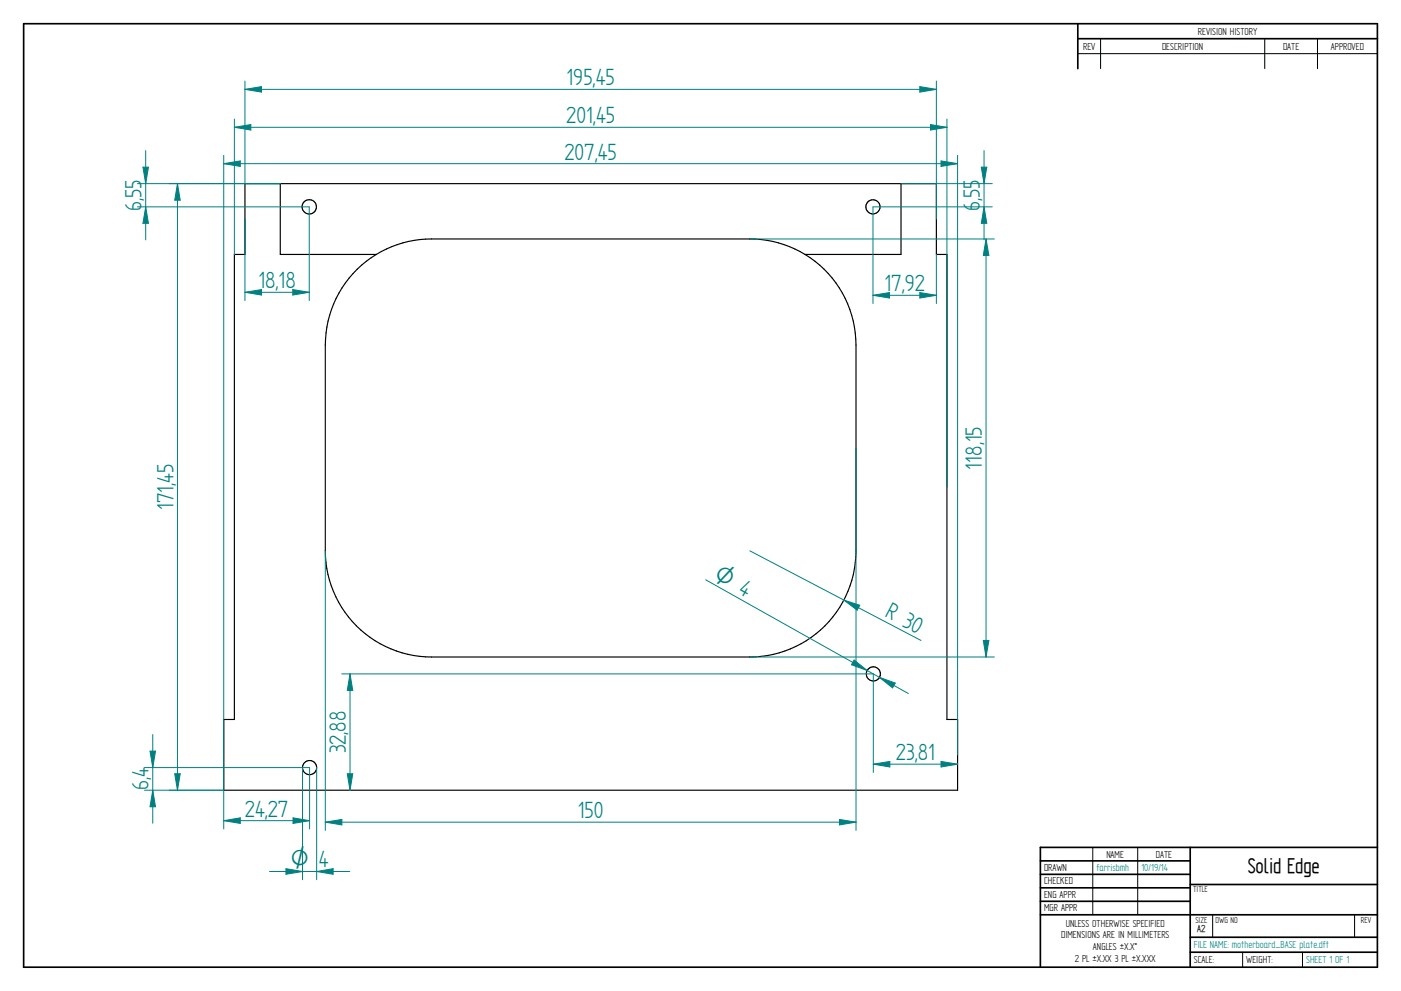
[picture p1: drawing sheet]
<svg xmlns="http://www.w3.org/2000/svg" width="594mm" height="420mm" viewBox="0 0 594 420" stroke-linecap="round" stroke-linejoin="round" font-family="sans-serif">
<g fill="none" stroke="#000" stroke-width=".71">
<path d="M10 10.1h574.1v400h-574.1zM457 10.1v19M457 16.4h127.1M504.7 359.3v50.8M584.1 359.3h-142.9v50.8M441.2 365h63.5M441.2 370.7h63.5M441.2 376.4h63.5M504.7 375h79.4M441.2 382.1h63.5M441.2 387.8h142.9M504.7 397.4h79.4"/>
<path d="M504.7 403.7h79.4"/>
</g>
<path d="M466.7 16.4v12.7M536.3 16.4v12.7M558.7 16.4v12.7M457 22.8h127.1M463.4 359.3v28.5M482.4 359.3v28.5M514.2 387.9v9.5M574.4 387.9v9.5M526.9 403.7v6.4M552.3 403.7v6.4" fill="none" stroke="#000" stroke-width=".42"/>
<g fill="none" stroke="#000" stroke-width=".49">
<path d="M103.9 77.9h293.2v30h4.4v197.1h4.6v30h-311.2v-30h4.5v-197.1h4.5zM118.9 77.9v30h40.7M382.1 77.9v30h-40.7M159.6 107.9a44.7 44.7 0 0 1 23.4-6.6h135a44.7 44.7 0 0 1 23.4 6.6M159.6 107.9a45 45 0 0 0-21.7 38.4v87.2a45 45 0 0 0 45.1 45.1h135a45 45 0 0 0 45-45.1v-87.2a45 45 0 0 0-21.6-38.4"/>
<circle cx="131.1" cy="87.7" r="3"/>
<circle cx="370.2" cy="87.7" r="3"/>
<circle cx="370.3" cy="285.7" r="2.99"/>
<circle cx="131.3" cy="325.4" r="3"/>
</g>
<path d="M94.9 69.4l7-1.2v2.4z" fill="none" stroke="#008080" stroke-width=".42"/>
<path d="M94.9 69.4l7-1.2v2.4z" fill="#008080"/>
<path d="M399 68.2l7.1 1.2-7.1 1.2z" fill="none" stroke="#008080" stroke-width=".42"/>
<path d="M399 68.2l7.1 1.2-7.1 1.2z" fill="#008080"/>
<path d="M99.4 54l7-1.2v2.3zM94.9 65.9v269.1M94.9 69.4h311.2M406.1 65.9v254.1" fill="none" stroke="#008080" stroke-width=".42"/>
<path d="M99.4 54l7-1.2v2.3z" fill="#008080"/>
<path d="M394.6 52.8l6.9 1.2-6.9 1.1z" fill="none" stroke="#008080" stroke-width=".42"/>
<path d="M394.6 52.8l6.9 1.2-6.9 1.1z" fill="#008080"/>
<path d="M103.9 37.9l7-1.2v2.4zM99.4 50.5v57.4M99.4 54h302.1M401.5 50.5v155.9" fill="none" stroke="#008080" stroke-width=".42"/>
<path d="M103.9 37.9l7-1.2v2.4z" fill="#008080"/>
<path d="M390 36.7l7.1 1.2-7.1 1.2z" fill="none" stroke="#008080" stroke-width=".42"/>
<path d="M390 36.7l7.1 1.2-7.1 1.2z" fill="#008080"/>
<path d="M103.9 34.4v43.5M103.9 37.9h293.2M397.1 34.4v58.5M75.3 77.9l1.1 7h-2.3z" fill="none" stroke="#008080" stroke-width=".42"/>
<path d="M75.3 77.9l1.1 7h-2.3z" fill="#008080"/>
<path d="M74.1 328h2.3l-1.1 7z" fill="none" stroke="#008080" stroke-width=".42"/>
<path d="M74.1 328h2.3l-1.1 7z" fill="#008080"/>
<path d="M71.8 77.9h47.1M75.3 77.9v257.1M71.8 335h23.1M121.3 368.3l7 1.2-7 1.2z" fill="none" stroke="#008080" stroke-width=".42"/>
<path d="M121.3 368.3l7 1.2-7 1.2z" fill="#008080"/>
<path d="M134.3 369.5l7-1.2v2.4z" fill="none" stroke="#008080" stroke-width=".42"/>
<path d="M134.3 369.5l7-1.2v2.4z" fill="#008080"/>
<path d="M128.3 325.4v47.6M134.3 325.4v47.6M124.3 346.7l7 1.2-7 1.2zM114.3 369.5h34" fill="none" stroke="#008080" stroke-width=".42"/>
<path d="M124.3 346.7l7 1.2-7 1.2z" fill="#008080"/>
<path d="M94.9 347.9l7-1.2v2.4z" fill="none" stroke="#008080" stroke-width=".42"/>
<path d="M94.9 347.9l7-1.2v2.4z" fill="#008080"/>
<path d="M63.6 318.5h2.3l-1.1 6.9zM94.9 335v16.4M131.3 325.4v26M94.9 347.9h36.4" fill="none" stroke="#008080" stroke-width=".42"/>
<path d="M63.6 318.5h2.3l-1.1 6.9z" fill="#008080"/>
<path d="M64.8 335l1.1 7.1h-2.3z" fill="none" stroke="#008080" stroke-width=".42"/>
<path d="M64.8 335l1.1 7.1h-2.3z" fill="#008080"/>
<path d="M148.4 285.7l1.2 7h-2.3zM64.8 311.4v37.6M61.2 325.4h70.1M61.2 335h33.7" fill="none" stroke="#008080" stroke-width=".42"/>
<path d="M148.4 285.7l1.2 7h-2.3z" fill="#008080"/>
<path d="M147.3 328h2.3l-1.2 7z" fill="none" stroke="#008080" stroke-width=".42"/>
<path d="M147.3 328h2.3l-1.2 7z" fill="#008080"/>
<path d="M144.9 285.7h225.4M148.4 285.7v49.3M370.3 324l7-1.2v2.4z" fill="none" stroke="#008080" stroke-width=".42"/>
<path d="M370.3 324l7-1.2v2.4z" fill="#008080"/>
<path d="M399 322.8l7.1 1.2-7.1 1.2z" fill="none" stroke="#008080" stroke-width=".42"/>
<path d="M399 322.8l7.1 1.2-7.1 1.2z" fill="#008080"/>
<path d="M370.2 125.2l7-1.2v2.4zM370.3 285.7v41.8M370.3 324h35.8" fill="none" stroke="#008080" stroke-width=".42"/>
<path d="M370.2 125.2l7-1.2v2.4z" fill="#008080"/>
<path d="M390 124l7.1 1.2-7.1 1.2z" fill="none" stroke="#008080" stroke-width=".42"/>
<path d="M390 124l7.1 1.2-7.1 1.2z" fill="#008080"/>
<path d="M370.2 87.7v41M417.3 87.7l1.1 7h-2.3zM397.1 107.9v20.8M370.2 125.2h26.9" fill="none" stroke="#008080" stroke-width=".42"/>
<path d="M417.3 87.7l1.1 7h-2.3z" fill="#008080"/>
<path d="M416.1 70.9h2.3l-1.1 7z" fill="none" stroke="#008080" stroke-width=".42"/>
<path d="M416.1 70.9h2.3l-1.1 7z" fill="#008080"/>
<path d="M382.1 77.9h38.7M417.3 63.9v37.8M61.8 87.7l1.1 7h-2.3zM370.2 87.7h50.6" fill="none" stroke="#008080" stroke-width=".42"/>
<path d="M61.8 87.7l1.1 7h-2.3z" fill="#008080"/>
<path d="M60.6 70.9h2.3l-1.1 7z" fill="none" stroke="#008080" stroke-width=".42"/>
<path d="M60.6 70.9h2.3l-1.1 7z" fill="#008080"/>
<path d="M58.3 77.9h60.6M61.8 63.9v37.8M58.3 87.7h72.8M124.2 122.8l6.9 1.1-6.9 1.2z" fill="none" stroke="#008080" stroke-width=".42"/>
<path d="M124.2 122.8l6.9 1.1-6.9 1.2z" fill="#008080"/>
<path d="M103.9 123.9l7-1.1v2.3z" fill="none" stroke="#008080" stroke-width=".42"/>
<path d="M103.9 123.9l7-1.1v2.3z" fill="#008080"/>
<path d="M103.9 92.9v34.6M131.1 87.7v39.8M103.9 123.9h27.2M137.9 348.6l7.1-1.2v2.3z" fill="none" stroke="#008080" stroke-width=".42"/>
<path d="M137.9 348.6l7.1-1.2v2.3z" fill="#008080"/>
<path d="M356 347.4l7 1.2-7 1.1z" fill="none" stroke="#008080" stroke-width=".42"/>
<path d="M356 347.4l7 1.2-7 1.1z" fill="#008080"/>
<path d="M418.1 101.3l1.2 7h-2.3zM363 189.9v162.2M137.9 233.5v118.6M137.9 348.6h225.1" fill="none" stroke="#008080" stroke-width=".42"/>
<path d="M418.1 101.3l1.2 7h-2.3z" fill="#008080"/>
<path d="M417 271.5h2.3l-1.2 7.1z" fill="none" stroke="#008080" stroke-width=".42"/>
<path d="M417 271.5h2.3l-1.2 7.1z" fill="#008080"/>
<path d="M318 101.3h103.6M418.1 101.3v177.3M357.8 254.4l6.8 2.2-1.1 2.1zM318 278.6h103.6" fill="none" stroke="#008080" stroke-width=".42"/>
<path d="M357.8 254.4l6.8 2.2-1.1 2.1z" fill="#008080"/>
<path d="M318 233.5l72.5 38M372.9 287.2l6.7 2.4-1.1 2z" fill="none" stroke="#008080" stroke-width=".42"/>
<path d="M372.9 287.2l6.7 2.4-1.1 2z" fill="#008080"/>
<path d="M362.2 279.8l5.5 4.5-6.7-2.5z" fill="none" stroke="#008080" stroke-width=".42"/>
<path d="M362.2 279.8l5.5 4.5-6.7-2.5z" fill="#008080"/>
<path d="M299.2 245.8l86 48.2" fill="none" stroke="#008080" stroke-width=".42"/>
<g font-size="11.3" fill="#008080">
<text x="240.2" y="36.1">195,45</text>
<text x="240.1" y="52.2">201,45</text>
<text x="239.3" y="67.6">207,45</text>
<text x="60.1" y="89.5" transform="rotate(-90 60.1 89.5)">6,55</text>
<text x="415.5" y="89.5" transform="rotate(-90 415.5 89.5)">6,55</text>
<text x="109.5" y="122.2">18,18</text>
<text x="375" y="123.4">17,92</text>
<text x="416.4" y="199.1" transform="rotate(-90 416.4 199.1)">118,15</text>
<text x="73.5" y="216.3" transform="rotate(-90 73.5 216.3)">171,45</text>
<text x="374.9" y="261.4" transform="rotate(28 374.9 261.4)">R 30</text>
<text x="146.7" y="319.4" transform="rotate(-90 146.7 319.4)">32,88</text>
<text x="379.9" y="322.3">23,81</text>
<text x="63" y="335.1" transform="rotate(-90 63 335.1)">6,4</text>
<text x="103.8" y="346.2">24,27</text>
<text x="245" y="346.8">150</text>
<text x="135.2" y="367.7">4</text>
</g>
<g font-size="10.8" fill="#008080">
<text x="302.2" y="245.5" transform="rotate(29 302.2 245.5)">O 4</text>
<text x="123.2" y="367.7">O</text>
</g>
<text font-size="10.1" x="529.1" y="370.2">Solid Edge</text>
<g font-size="4.9">
<text x="507.9" y="14.7">REVISION HISTORY</text>
<text x="459.3" y="21">REV</text>
<text x="492.7" y="21">DESCRIPTION</text>
<text x="544.1" y="21">DATE</text>
<text x="564.4" y="21">APPROVED</text>
<text x="469.1" y="363.6">NAME</text>
<text x="490.1" y="363.6">DATE</text>
<text x="442.7" y="369.3">DRAWN</text>
<text x="442.7" y="375">CHECKED</text>
<text x="442.7" y="380.7">ENG APPR</text>
<text x="442.7" y="386.4">MGR APPR</text>
<text x="452" y="392.9">UNLESS OTHERWISE SPECIFIED</text>
<text x="450" y="397.9">DIMENSIONS ARE IN MILLIMETERS</text>
<text x="455.8" y="407.9">2 PL ±X.XX 3 PL ±X.XXX</text>
<text x="463.5" y="402.9">ANGLES ±X.X°</text>
<text x="506.2" y="408.3">SCALE:</text>
<text x="528.4" y="408.3">WEIGHT:</text>
</g>
<g font-size="4.9" fill="#008080">
<text x="464.9" y="369.4">farrisbmh</text>
<text x="484" y="369.4">10/19/14</text>
<text x="506.2" y="402.1">FILE NAME: motherboard_BASE plate.dft</text>
<text x="553.8" y="408.4">SHEET 1 OF 1</text>
</g>
<text font-size="4.8" x="507.7" y="395.3">A2</text>
<g font-size="4.1">
<text x="506" y="378.3">TITLE</text>
<text x="506.9" y="391.1">SIZE</text>
<text x="515.5" y="391.1">DWG NO</text>
<text x="577.1" y="391.1">REV</text>
</g>
</svg>
